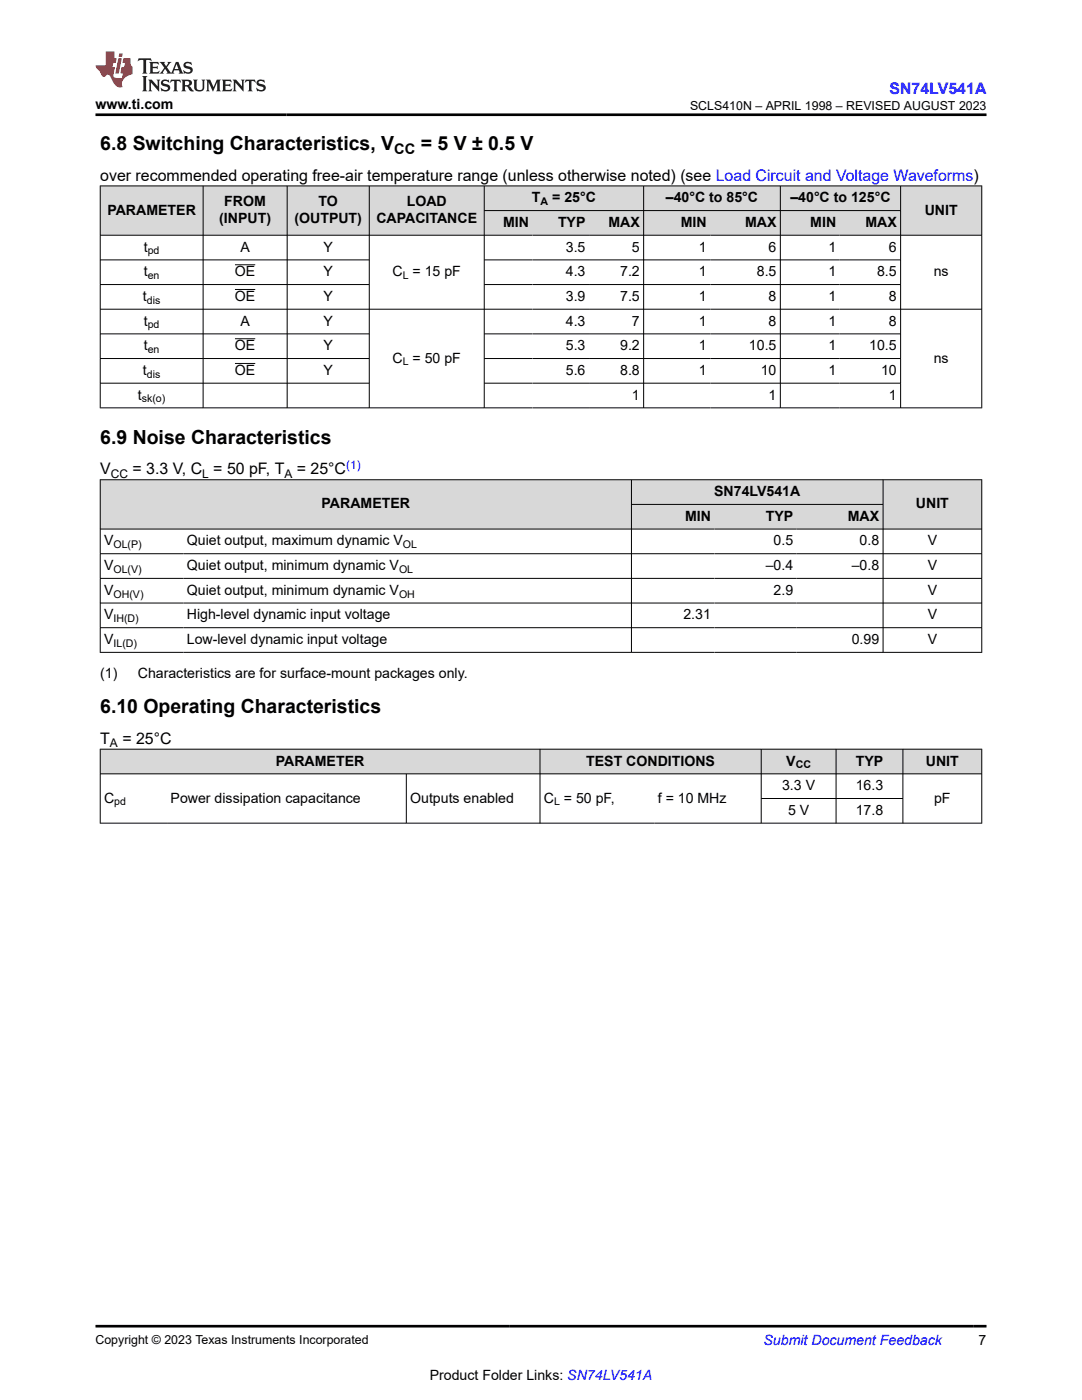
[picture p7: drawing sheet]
<svg xmlns="http://www.w3.org/2000/svg" width="216mm" height="279mm" viewBox="0 0 216 279" stroke-linecap="round" stroke-linejoin="round" font-family="sans-serif">
<g fill="#d8d8d8">
<path d="M20 37.1h175.9v4.9h-175.9z" fill-rule="evenodd"/>
<path d="M20.1 37.2h20.4v9.7h-20.4z" fill-rule="evenodd"/>
<path d="M40.6 37.2h16.6v9.7h-16.6z" fill-rule="evenodd"/>
<path d="M57.4 37.2h16.2v9.7h-16.2z" fill-rule="evenodd"/>
<path d="M73.7 37.2h22.9v9.7h-22.9z" fill-rule="evenodd"/>
<path d="M96.7 37.2h31.7v4.8h-31.7z" fill-rule="evenodd"/>
<path d="M128.5 37.2h27.1v4.8h-27.1z" fill-rule="evenodd"/>
<path d="M155.8 37.2h23.8v4.8h-23.8z" fill-rule="evenodd"/>
<path d="M179.8 37.2h16v9.7h-16z" fill-rule="evenodd"/>
<path d="M96.7 42.1h9.6v4.8h-9.6z" fill-rule="evenodd"/>
<path d="M106.3 42.1h11.2v4.8h-11.2z" fill-rule="evenodd"/>
<path d="M117.5 42.1h10.9v4.8h-10.9z" fill-rule="evenodd"/>
<path d="M128.5 42.1h13.2v4.8h-13.2z" fill-rule="evenodd"/>
<path d="M141.7 42.1h13.9v4.8h-13.9z" fill-rule="evenodd"/>
<path d="M155.8 42.1h11.8v4.8h-11.8z" fill-rule="evenodd"/>
<path d="M167.6 42.1h12v4.8h-12z" fill-rule="evenodd"/>
</g>
<g fill="none" stroke="#000" stroke-width=".2">
<path d="M19.9 37.1h176.1M20 37v44.5M40.5 37v44.5M57.3 37v44.5M73.7 37v44.5M96.6 37v44.5M128.4 37v44.5M155.7 37v44.5M179.7 37v44.5M195.9 37v44.5M19.9 46.9h176.1M19.9 51.9h53.8"/>
<path d="M19.9 56.8h53.8M46.9 52.8h4.1M46.9 57.8h4.1M96.6 42h83.2M96.6 51.9h83.2M96.6 56.8h83.2M19.9 66.6h53.8M19.9 71.6h53.8M19.9 76.5h53.8M46.9 67.6h4.1M46.9 72.5h4.1M96.6 66.6h83.2"/>
<path d="M96.6 71.6h83.2M96.6 76.5h83.2M196 61.7h-176.1M196 81.4h-176.1"/>
</g>
<g fill="#d8d8d8">
<path d="M20 95.7h175.9v5h-175.9z" fill-rule="evenodd"/>
<path d="M20.1 95.8h105.8v9.7h-105.8z" fill-rule="evenodd"/>
<path d="M126.1 95.8h50v4.8h-50z" fill-rule="evenodd"/>
<path d="M176.3 95.8h19.5v9.7h-19.5z" fill-rule="evenodd"/>
<path d="M126.1 100.7h16.5v4.8h-16.5z" fill-rule="evenodd"/>
<path d="M142.6 100.7h16.4v4.8h-16.4z" fill-rule="evenodd"/>
<path d="M159 100.7h17.1v4.8h-17.1z" fill-rule="evenodd"/>
</g>
<path d="M19.9 95.7h176.1M20 95.7v34.6M126 95.7v34.6M176.2 95.7v34.6M195.9 95.7v34.6M19.9 105.6h176.1M19.9 110.5h176.1M19.9 115.4h176.1M126 100.7h50.3M19.9 120.4h176.1M19.9 125.3h176.1M19.9 130.2h176.1" fill="none" stroke="#000" stroke-width=".2"/>
<g fill="#d8d8d8">
<path d="M20 149.5h175.9v4.9h-175.9z" fill-rule="evenodd"/>
<path d="M20.1 149.6h87.6v4.8h-87.6z" fill-rule="evenodd"/>
<path d="M107.8 149.6h44v4.8h-44z" fill-rule="evenodd"/>
<path d="M152 149.6h14.8v4.8h-14.8z" fill-rule="evenodd"/>
<path d="M166.9 149.6h13.2v4.8h-13.2z" fill-rule="evenodd"/>
<path d="M180.2 149.6h15.6v4.8h-15.6z" fill-rule="evenodd"/>
</g>
<path d="M19.9 149.5h176.1M19.9 154.4h176.1M20 149.5v14.8M81.1 154.4v9.9M107.7 149.5v14.8M151.9 149.5v14.8M151.9 159.4h28.3M166.8 149.5v14.8M180.2 149.5v14.8M195.9 149.5v14.8M19.9 164.3h176.1" fill="none" stroke="#000" stroke-width=".2"/>
<path d="M27.7 11.6l-.2 .6 .5-.2h.6v.1v2.2l-.2 .4h1l-.2-.4v-2.2v-.1h.5l.5 .2-.1-.6zM29.8 12.4l.2 .3v1.6l-.2 .4h1.9l.1-.6a1.08 1.08 0 0 1-1.3 .2v-.7h.6l.4 .2v-.7l-.4 .2h-.6v-.5l.2-.2a1 1 0 0 1 1 .3l-.1-.5zM31.8 12.4l1 1.1-1 1.2h.9l-.2-.2 .4-.8 .5 .8-.2 .2h1.6l-.2-.2 .1-.5h1l.1 .5-.1 .2h.9l-.2-.4-.8-1.9h-.5l-1 2.1-.8-1.1 .9-1h-.8l.2 .2-.5 .6-.3-.6 .1-.2zM35.2 12.8l.4 1h-.8zM36.8 12.5a.65 .65 0 0 0-.2 .7 .65 .65 0 0 0 .6 .5l.7 .1 .1 .3a.79 .79 0 0 1-.7 .4 .79 .79 0 0 1-.7-.5l.1 .7 .2-.1a.93 .93 0 0 0 1.1 0 .93 .93 0 0 0 .4-.9 1.46 1.46 0 0 0-1.2-.6l-.1-.3a1.09 1.09 0 0 1 1.2 .2l-.2-.6-.1 .1-.6-.2zM28.4 15.2l.2 .4v2.2l-.2 .4h1l-.2-.4v-2.2l.2-.4zM29.6 15.9l.2 .4v1.5l-.2 .4h.8l-.3-.4v-1.3l1.7 1.8v-2l.2-.4h-.8l.2 .2 .1 1.1-1.2-1.3zM32.3 16a.65 .65 0 0 0-.2 .8 .65 .65 0 0 0 .7 .4l.6 .2 .1 .2a.79 .79 0 0 1-.7 .4 .79 .79 0 0 1-.7-.5l.1 .7 .2-.1a.93 .93 0 0 0 1.1 .1 .93 .93 0 0 0 .4-1 1.46 1.46 0 0 0-1.2-.5l-.1-.4a1.09 1.09 0 0 1 1.2 .2l-.2-.6-.1 .1-.6-.1zM34.1 15.9l-.1 .6a.63 .63 0 0 1 .7-.3l.1 1.6-.3 .4h1l-.2-.4v-1.6a.66 .66 0 0 1 .8 .3l-.1-.6zM36.2 15.9l.2 .4v1.5l-.2 .4h.9l-.2-.2v-.7h.5l.1 .2a.79 .79 0 0 0 1.2 .6l-1-.9a.61 .61 0 0 0 .6-.6 .61 .61 0 0 0-.5-.7zM36.9 16.2h.2a.47 .47 0 0 1 .5 .1 .47 .47 0 0 1 .1 .5l-.2 .1-.6 .1zM38.5 15.9l.2 .2a2.27 2.27 0 0 0 .4 2 1.04 1.04 0 0 0 1.7-.7v-1.3l.2-.2h-.8l.2 .4v1.1a.6 .6 0 0 1-.6 .6 .6 .6 0 0 1-.6-.6v-1.1l.3-.4zM41.1 15.9l.2 .4v1.5l-.2 .4h.7l-.2-.4v-1.4l.9 1.9 .8-1.9v1.4l-.2 .4h1l-.3-.4v-1.5l.3-.4h-.8l-.7 1.5-.7-1.5zM44.3 15.9l.2 .4v1.5l-.2 .4h1.9l.1-.6a1.09 1.09 0 0 1-1.3 .2v-.7h.6l.4 .2v-.6l-.4 .2h-.6v-.6l.2-.1a1.01 1.01 0 0 1 1 .3l-.1-.6zM46.4 15.9l.3 .4v1.5l-.3 .4h.8l-.2-.4v-1.3l1.6 1.8v-2l.2-.4h-.7l.2 .2v1.1l-1.2-1.3zM49 15.9l-.1 .6a.63 .63 0 0 1 .8-.3v1.6l-.3 .4h1l-.2-.4v-1.6a.66 .66 0 0 1 .8 .3l-.1-.6zM51.4 16a.65 .65 0 0 0-.2 .8 .65 .65 0 0 0 .6 .4l.6 .2 .2 .2a.79 .79 0 0 1-.8 .4 .79 .79 0 0 1-.6-.5l.1 .7 .2-.1a.93 .93 0 0 0 1 .1 .93 .93 0 0 0 .5-1 1.46 1.46 0 0 0-1.3-.5l-.1-.4a1.09 1.09 0 0 1 1.3 .2l-.2-.6-.2 .1-.5-.1z" fill="#231f20"/>
<path d="M21.1 10.3v2.7h-2.1l.1 .4 .9 1a.95 .95 0 0 0 .9 .9 .59 .59 0 0 1 .6-.4 .59 .59 0 0 1 .5 .3l.4 .8a1.59 1.59 0 0 0 2.1 1.4 1.61 1.61 0 0 1 1-2.3l1-.3-.1-1.5a1.59 1.59 0 0 1-.4-1.7h-1.4l-.2 .9h.5l-.1 .9h-.5l-.2 .9v.3l.4 .1-.2 .9h-.6a.73 .73 0 0 1-1.1-.7l.3-1.5h-.5l.2-.9h.5l.2-.9h-.5v-1.3zM23.6 11.6l-.6 3.1h.7l.6-3.1zM23.8 10.7l-.1 .6h.7l.1-.6z" fill="#ed1c24"/>
<path d="M19 22.9h177.8M19 264.7h177.8" fill="none" stroke="#000" stroke-width=".53"/>
<g font-size="3.9">
<text x="20" y="29.9">6.8 Switching Characteristics, V</text>
<text x="83.9" y="29.9">= 5 V ± 0.5 V</text>
<text x="20" y="88.5">6.9 Noise Characteristics</text>
<text x="20" y="142.3">6.10 Operating Characteristics</text>
</g>
<text font-size="3.2" fill="#00f" x="177.5" y="18.7">SN74LV541A</text>
<g font-size="3.2">
<text x="20" y="36.1">over recommended operating free-air temperature range (unless otherwise noted) (see Load Circuit and Voltage Waveforms)</text>
<text x="20" y="94.7">V</text>
<text x="26.4" y="94.7">= 3.3 V, C = 50 pF, T</text>
<text x="59.2" y="94.7">= 25°C</text>
<text x="20" y="148.5">T</text>
<text x="24.4" y="148.5">= 25°C</text>
</g>
<text font-size="2.9" x="78.7" y="30.7">CC</text>
<g font-size="2.8">
<text x="19" y="21.8">www.ti.com</text>
<text x="44.8" y="41.1">FROM</text>
<text x="63.6" y="41.1">TO</text>
<text x="81.2" y="41.1">LOAD</text>
<text x="106.1" y="40.4">T</text>
<text x="110.2" y="40.4">= 25°C</text>
<text x="132.9" y="40.4">–40°C to 85°C</text>
<text x="157.7" y="40.4">–40°C to 125°C</text>
<text x="21.4" y="42.8">PARAMETER</text>
<text x="43.7" y="44.5">(INPUT)</text>
<text x="58.8" y="44.5">(OUTPUT)</text>
<text x="75.1" y="44.5">CAPACITANCE</text>
<text x="100.4" y="45.3">MIN</text>
<text x="111.3" y="45.3">TYP</text>
<text x="121.4" y="45.3">MAX</text>
<text x="135.9" y="45.3">MIN</text>
<text x="148.7" y="45.3">MAX</text>
<text x="161.7" y="45.3">MIN</text>
<text x="172.7" y="45.3">MAX</text>
<text x="184.5" y="42.8">UNIT</text>
<text x="28.7" y="50.2">t</text>
<text x="48" y="50.2">A</text>
<text x="64.6" y="50.2">Y</text>
<text x="112.9" y="50.2">3.5</text>
<text x="126.1" y="50.2">5</text>
<text x="139.5" y="50.2">1</text>
<text x="153.4" y="50.2">6</text>
<text x="165.3" y="50.2">1</text>
<text x="177.4" y="50.2">6</text>
<text x="28.7" y="55.1">t</text>
<text x="46.9" y="55.1">OE</text>
<text x="64.6" y="55.1">Y</text>
<text x="78.3" y="55.1">C = 15 pF</text>
<text x="112.9" y="55.1">4.3</text>
<text x="123.7" y="55.1">7.2</text>
<text x="139.5" y="55.1">1</text>
<text x="151" y="55.1">8.5</text>
<text x="165.3" y="55.1">1</text>
<text x="175" y="55.1">8.5</text>
<text x="186.3" y="55.1">ns</text>
<text x="28.5" y="60.1">t</text>
<text x="28.7" y="65">t</text>
<text x="46.9" y="60.1">OE</text>
<text x="48" y="65">A</text>
<text x="64.6" y="60.1">Y</text>
<text x="64.6" y="65">Y</text>
<text x="112.9" y="60.1">3.9</text>
<text x="112.9" y="65">4.3</text>
<text x="123.7" y="60.1">7.5</text>
<text x="126.1" y="65">7</text>
<text x="139.5" y="60.1">1</text>
<text x="139.5" y="65">1</text>
<text x="153.4" y="60.1">8</text>
<text x="153.4" y="65">8</text>
<text x="165.3" y="60.1">1</text>
<text x="165.3" y="65">1</text>
<text x="177.4" y="60.1">8</text>
<text x="177.4" y="65">8</text>
<text x="28.7" y="69.9">t</text>
<text x="46.9" y="69.9">OE</text>
<text x="64.6" y="69.9">Y</text>
<text x="112.9" y="69.9">5.3</text>
<text x="123.7" y="69.9">9.2</text>
<text x="139.5" y="69.9">1</text>
<text x="149.4" y="69.9">10.5</text>
<text x="165.3" y="69.9">1</text>
<text x="173.4" y="69.9">10.5</text>
<text x="28.5" y="74.8">t</text>
<text x="46.9" y="74.8">OE</text>
<text x="64.6" y="74.8">Y</text>
<text x="78.3" y="72.4">C = 50 pF</text>
<text x="112.9" y="74.8">5.6</text>
<text x="123.7" y="74.8">8.8</text>
<text x="139.5" y="74.8">1</text>
<text x="151.8" y="74.8">10</text>
<text x="165.3" y="74.8">1</text>
<text x="175.8" y="74.8">10</text>
<text x="186.3" y="72.4">ns</text>
<text x="27.5" y="79.7">t</text>
<text x="126.1" y="79.7">1</text>
<text x="153.4" y="79.7">1</text>
<text x="177.4" y="79.7">1</text>
<text x="64.2" y="101.5">PARAMETER</text>
<text x="142.5" y="99">SN74LV541A</text>
<text x="182.8" y="101.5">UNIT</text>
<text x="136.7" y="103.9">MIN</text>
<text x="152.8" y="103.9">TYP</text>
<text x="169.2" y="103.9">MAX</text>
<text x="20.8" y="108.9">V</text>
<text x="20.8" y="113.8">V</text>
<text x="37.3" y="108.9">Quiet output, maximum dynamic V</text>
<text x="37.3" y="113.8">Quiet output, minimum dynamic V</text>
<text x="152.8" y="113.8">–0.4</text>
<text x="154.4" y="108.9">0.5</text>
<text x="170" y="113.8">–0.8</text>
<text x="171.5" y="108.9">0.8</text>
<text x="185.1" y="108.9">V</text>
<text x="185.1" y="113.8">V</text>
<text x="20.8" y="118.7">V</text>
<text x="37.3" y="118.7">Quiet output, minimum dynamic V</text>
<text x="154.4" y="118.7">2.9</text>
<text x="185.1" y="118.7">V</text>
<text x="20.8" y="123.6">V</text>
<text x="37.3" y="123.6">High-level dynamic input voltage</text>
<text x="136.4" y="123.6">2.31</text>
<text x="185.1" y="123.6">V</text>
<text x="20.8" y="128.5">V</text>
<text x="37.3" y="128.5">Low-level dynamic input voltage</text>
<text x="170" y="128.5">0.99</text>
<text x="185.1" y="128.5">V</text>
<text x="20" y="135.3">(1)</text>
<text x="27.5" y="135.3">Characteristics are for surface-mount packages only.</text>
<text x="55" y="152.8">PARAMETER</text>
<text x="117" y="152.8">TEST CONDITIONS</text>
<text x="156.9" y="152.8">V</text>
<text x="170.8" y="152.8">TYP</text>
<text x="184.7" y="152.8">UNIT</text>
<text x="20.8" y="160.2">C</text>
<text x="34" y="160.2">Power dissipation capacitance</text>
<text x="81.8" y="160.2">Outputs enabled</text>
<text x="108.5" y="160.2">C = 50 pF,</text>
<text x="131.3" y="160.2">f = 10 MHz</text>
<text x="156.1" y="157.7">3.3 V</text>
<text x="170.8" y="157.7">16.3</text>
<text x="186.4" y="160.2">pF</text>
<text x="157.2" y="162.6">5 V</text>
<text x="170.8" y="162.6">17.8</text>
<text x="195.3" y="268.5">7</text>
<text x="85.8" y="275.3">Product Folder Links: SN74LV541A</text>
</g>
<text font-size="2.8" fill="#00f" x="152.4" y="268.5">Submit Document Feedback</text>
<g font-size="2.5">
<text x="137.7" y="21.9">SCLS410N – APRIL 1998 – REVISED AUGUST 2023</text>
<text x="19" y="268.2">Copyright © 2023 Texas Instruments Incorporated</text>
</g>
<g font-size="2.4">
<text x="22.1" y="95.3">CC</text>
<text x="40.4" y="95.3">L</text>
<text x="56.8" y="95.3">A</text>
<text x="21.9" y="149.1">A</text>
</g>
<text font-size="2.4" fill="#00f" x="69.1" y="93.6">(1)</text>
<g font-size="2.1">
<text x="107.9" y="40.9">A</text>
<text x="29.5" y="50.8">pd</text>
<text x="29.5" y="55.7">en</text>
<text x="80.4" y="55.7">L</text>
<text x="29.3" y="60.6">dis</text>
<text x="29.5" y="65.5">pd</text>
<text x="29.5" y="70.5">en</text>
<text x="29.3" y="75.4">dis</text>
<text x="80.4" y="72.9">L</text>
<text x="28.3" y="80.3">sk(o)</text>
<text x="22.6" y="109.4">OL(P)</text>
<text x="80.4" y="109.4">OL</text>
<text x="22.6" y="114.3">OL(V)</text>
<text x="22.6" y="119.3">OH(V)</text>
<text x="79.6" y="114.3">OL</text>
<text x="79.6" y="119.3">OH</text>
<text x="22.6" y="124.2">IH(D)</text>
<text x="22.6" y="129.1">IL(D)</text>
<text x="158.8" y="153.4">CC</text>
<text x="22.8" y="160.7">pd</text>
<text x="110.6" y="160.7">L</text>
</g>
</svg>
